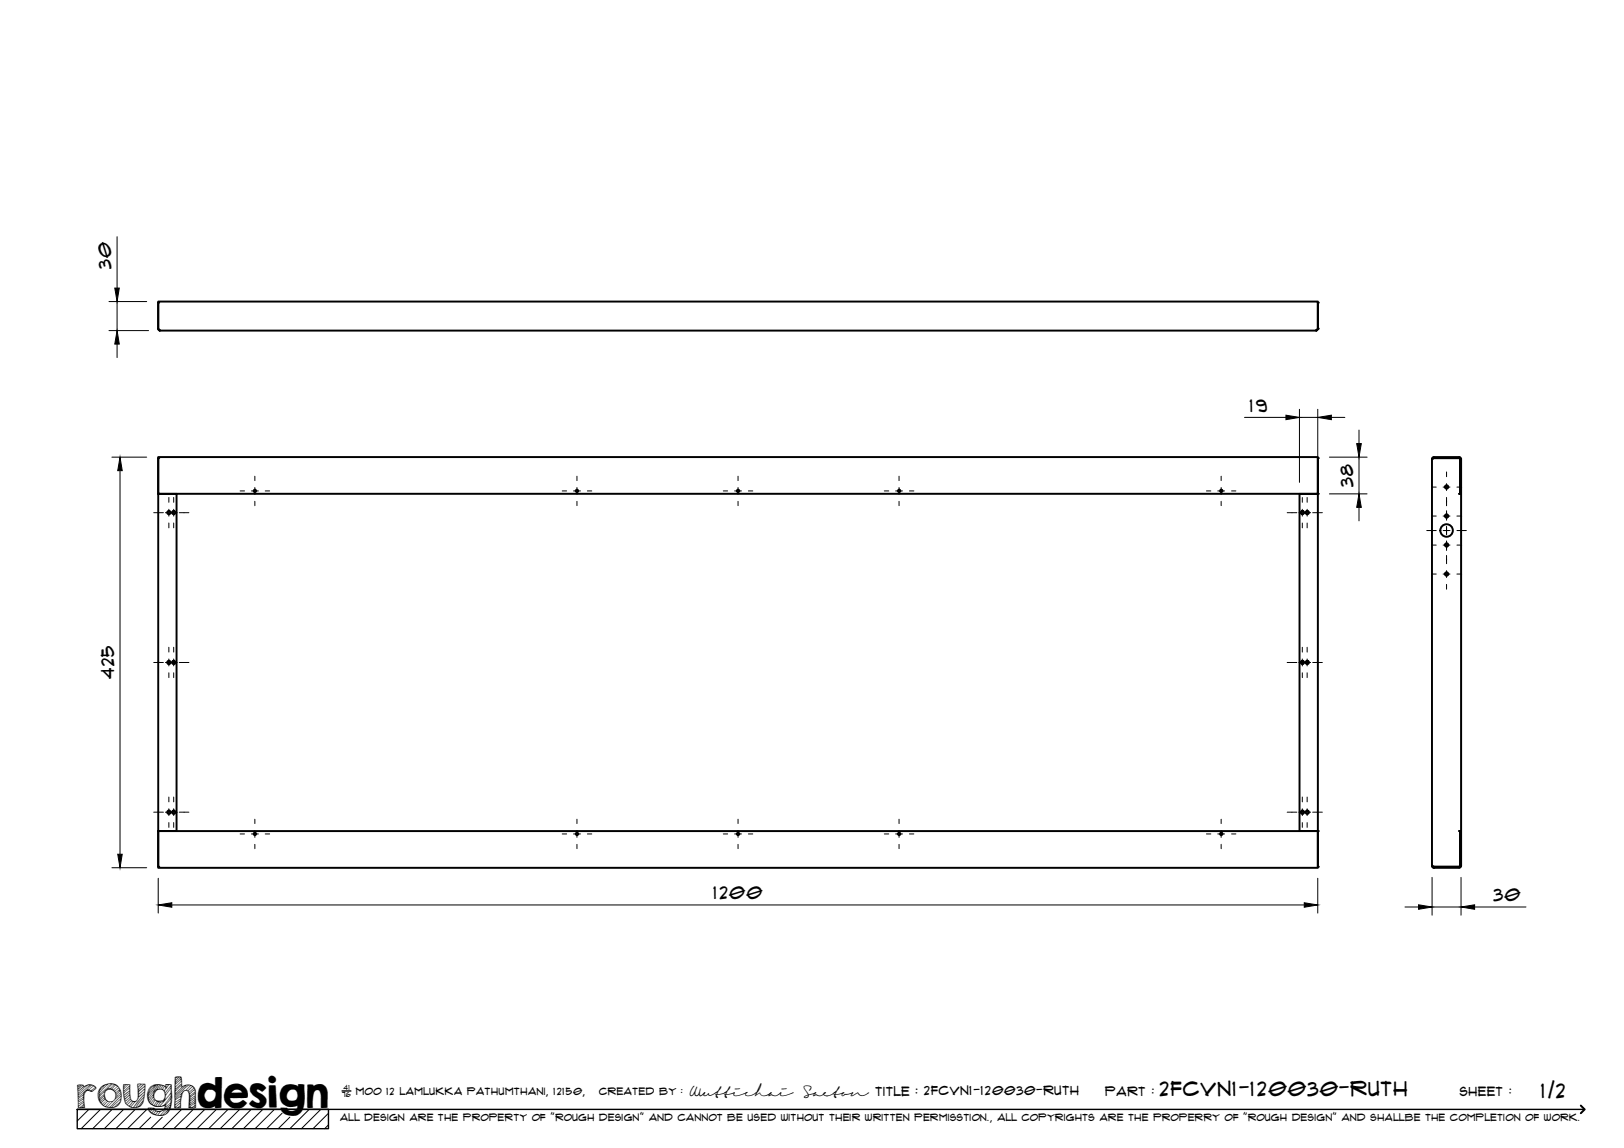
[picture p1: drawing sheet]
<svg xmlns="http://www.w3.org/2000/svg" width="420mm" height="297mm" viewBox="0 0 420 297" stroke-linecap="round" stroke-linejoin="round" font-family="sans-serif">
<!-- layer: Visible -->
<g fill="none" stroke="#000" stroke-width=".51">
<path d="M40.9 78.3v6.7M341 78.3v6.7M40.9 85v-7h300.1v7M40.9 85l.2 .4 .3 .1M40.9 85l.5 .5h299.1l.5-.5M341 85l-.2 .4-.4 .1M40.9 118.5v9.3M40.9 118.3h300.1v9.5h-300.1zM341 118.5v9.3M370.5 118.8l.5-.3h6.5l.2 .3v9h-.2h.5v87.2h-.5h.2v9l-.2 .3h-6.5l-.5-.2zM370.8 118.6l.2-.3-.4 .1-.1 .4M371 118.3h6.5l.4 .2 .1 9.3h-.2l-.1-9.2-6.7-.1"/>
<path d="M40.9 127.8h4.8v87.2h-4.8zM41.2 127.8h.1M336.2 127.8h4.8v87.2h-4.8zM340.7 127.8h.1M341 127.8h.1M40.9 215v9.3M40.9 215h300.1v9.5h-300.1zM40.9 215h.1M41.2 215h.1M340.7 215h.1M341 215v9.3M370.5 224l.1 .4 .4 .1"/>
<path d="M370.8 224.2l.2 .1M371 224.5h6.5M377.5 224.3h-6.5v.2M377.5 224.3l.3-.3v-9h.2v9l-.1 .3-.4 .2"/>
<circle cx="43.7" cy="132.6" r=".43"/>
<circle cx="44.9" cy="132.6" r=".43"/>
<circle cx="65.9" cy="127" r=".31"/>
<circle cx="149.3" cy="127" r=".31"/>
<circle cx="191" cy="127" r=".31"/>
<circle cx="232.6" cy="127" r=".31"/>
<circle cx="316" cy="127" r=".31"/>
<circle cx="337" cy="132.6" r=".43"/>
<circle cx="338.2" cy="132.6" r=".43"/>
<circle cx="374.3" cy="126" r=".43"/>
<circle cx="374.3" cy="133.5" r=".43"/>
<circle cx="374.3" cy="137.3" r="1.62"/>
<circle cx="374.3" cy="141" r=".43"/>
<circle cx="374.3" cy="148.5" r=".43"/>
<circle cx="43.7" cy="171.4" r=".43"/>
<circle cx="44.9" cy="171.4" r=".43"/>
<circle cx="337" cy="171.4" r=".43"/>
<circle cx="338.2" cy="171.4" r=".43"/>
<circle cx="43.7" cy="210.2" r=".43"/>
<circle cx="44.9" cy="210.2" r=".43"/>
<circle cx="65.9" cy="215.8" r=".31"/>
<circle cx="149.3" cy="215.8" r=".31"/>
<circle cx="191" cy="215.8" r=".31"/>
<circle cx="232.6" cy="215.8" r=".31"/>
<circle cx="316" cy="215.8" r=".31"/>
<circle cx="337" cy="210.2" r=".43"/>
<circle cx="338.2" cy="210.2" r=".43"/>
</g>
<g fill="#000">
<circle cx="40.9" cy="78.3" r=".25"/>
<circle cx="341" cy="78.3" r=".25"/>
<circle cx="341" cy="85" r=".25"/>
<circle cx="40.9" cy="118.5" r=".25"/>
<circle cx="341" cy="118.5" r=".25"/>
<circle cx="40.9" cy="127.8" r=".25"/>
<circle cx="341" cy="127.8" r=".25"/>
<circle cx="40.9" cy="215" r=".25"/>
<circle cx="341" cy="215" r=".25"/>
<circle cx="40.9" cy="224.3" r=".25"/>
<circle cx="341" cy="224.3" r=".25"/>
</g>
<!-- layer: TitleBlock -->
<path d="M20 287h65v5h-65zM20 287h390M88.5 282.3h2.3" fill="none" stroke="#000" stroke-width=".36"/>
<path d="M409 286.1l1 .9-1 1" fill="none" stroke="#000" stroke-width=".51"/>
<g fill="none" stroke="#000" stroke-width=".26">
<path d="M23 287l-3 3.1M26 287l-5 5M29 287l-5 5M32 287l-5 5M35 287l-5 5M38 287l-5 5M39 289.1l-3 2.9M42 289.1l-3 2.9M47 287l-5 5M50 287l-5 5M53 287l-5 5M56 287l-5 5"/>
<path d="M59 287l-5 5M62 287l-5 5M65 287l-5 5M68 287l-5 5M71 287l-5 5M73 288l-4 4M75 289.1l-3 2.9M80 287l-5 5M83 287l-5 5M85 288l-4 4M85 291l-1 1"/>
</g>
<!-- layer: Smart Centers -->
<g fill="none" stroke="#000" stroke-width=".26">
<path d="M39.8 132.7h2.5M42.8 132.7h3M43.7 128.7v1.3M43.7 131.8v1.7M43.7 135.3v1.3M44.9 128.7v1.3M44.9 131.8v1.7M44.9 135.3v1.3M46.4 132.7h2.5M62.1 127h1.2M65 127h1.8M65.9 123.2v1.2"/>
<path d="M65.9 126.1v1.8M65.9 129.7v1.1M68.6 127h1.2M145.5 127h1.1M148.4 127h1.8M149.3 123.2v1.2M149.3 126.1v1.8M149.3 129.7v1.1M152 127h1.1M187.1 127h1.2M190.1 127h1.7M190.9 123.2v1.2"/>
<path d="M190.9 126.1v1.8M190.9 129.7v1.1M193.6 127h1.2M228.8 127h1.1M231.7 127h1.8M232.6 123.2v1.2M232.6 126.1v1.8M232.6 129.7v1.1M235.3 127h1.1M312.1 127h1.2M315 127h1.8M315.9 123.2v1.2"/>
<path d="M315.9 126.1v1.8M315.9 129.7v1.1M318.6 127h1.1M333 132.7h2.5M336 132.7h3.1M336.9 128.7v1.3M336.9 131.8v1.7M336.9 135.3v1.3M338.2 128.7v1.3M338.2 131.8v1.7M338.2 135.3v1.3M339.6 132.7h2.5"/>
<path d="M369.1 137.3h2.5M370.3 126h1.3M370.3 133.5h1.3M373.4 137.3h1.7M373.4 126h1.7M373.4 133.5h1.7M374.2 122.1v1.2M374.2 125.1v1.8M374.2 128.7v2.2M374.2 132.2v2.4M374.2 136.2v2.2M374.2 140v2.4"/>
<path d="M376.9 137.3h2.5M376.9 126h1.3M376.9 133.5h1.3M370.3 141h1.3M370.3 148.5h1.3M373.4 141h1.7M373.4 148.5h1.7M374.2 143.7v2.1M374.2 147.6v1.8M374.2 151.2v1.2M376.9 141h1.3M376.9 148.5h1.3"/>
<path d="M39.8 171.4h2.5M42.8 171.4h3M43.7 167.5v1.2M43.7 170.5v1.8M43.7 174.1v1.2M44.9 167.5v1.2M44.9 170.5v1.8M44.9 174.1v1.2M46.4 171.4h2.5M333 171.4h2.5M336 171.4h3.1M336.9 167.5v1.2"/>
<path d="M336.9 170.5v1.8M336.9 174.1v1.2M338.2 167.5v1.2M338.2 170.5v1.8M338.2 174.1v1.2M339.6 171.4h2.5M39.8 210.1h2.5M42.8 210.1h3M43.7 206.2v1.3M43.7 209.3v1.7M43.7 212.8v1.3M44.9 206.2v1.3"/>
<path d="M44.9 209.3v1.7M44.9 212.8v1.3M46.4 210.1h2.5M62.1 215.8h1.2M65 215.8h1.8M65.9 212v1.1M65.9 214.9v1.8M65.9 218.5v1.1M68.6 215.8h1.2M145.5 215.8h1.1M148.4 215.8h1.8M149.3 212v1.1"/>
<path d="M149.3 214.9v1.8M149.3 218.5v1.1M152 215.8h1.1M187.1 215.8h1.2M190.1 215.8h1.7M190.9 212v1.1M190.9 214.9v1.8M190.9 218.5v1.1M193.6 215.8h1.2M228.8 215.8h1.1M231.7 215.8h1.8M232.6 212v1.1"/>
<path d="M232.6 214.9v1.8M232.6 218.5v1.1M235.3 215.8h1.1M312.1 215.8h1.2M315 215.8h1.8M315.9 212v1.1M315.9 214.9v1.8M315.9 218.5v1.1M318.6 215.8h1.1M333 210.1h2.5M336 210.1h3.1M336.9 206.2v1.3"/>
<path d="M336.9 209.3v1.7M336.9 212.8v1.3M338.2 206.2v1.3M338.2 209.3v1.7M338.2 212.8v1.3M339.6 210.1h2.5"/>
</g>
<!-- layer: FD_Dimensions -->
<g fill="none" stroke="#000" stroke-width=".26">
<path d="M28.2 78h9.8M30.3 61.2v13.3M30.3 78v7.5M28.2 85.5h10.2M30.3 89v3.5M29 118.3h9M322 108h10.7M336.2 105.9v18.9M336.2 108h4.7M340.9 105.9v18.9M343.9 118.3h9.8M344.4 108h3.5"/>
<path d="M351.6 111.3v3.5M351.6 118.3v9.5M31.1 121.8v99.2M343.9 127.8h9.8M351.6 131.3v3.5M29 224.5h9M40.9 227.3v8.9M44.4 234.2h293M340.9 227.3v8.9M363.5 234.7h3.5M370.5 227v9.8M370.5 234.7h7.5"/>
<path d="M378 227v9.8M381.5 234.7h13.3"/>
</g>
<path d="M29.7 74.5h1.2l-.6 3.5zM30.3 85.5l.6 3.5h-1.2zM332.7 107.4l3.5 .6-3.5 .6zM340.9 108l3.5-.6v1.2zM351 114.8h1.2l-.6 3.5zM31.1 118.3l.5 3.5h-1.1zM351.6 127.8l.6 3.5h-1.2zM30.5 221h1.1l-.5 3.5zM40.9 234.2l3.5-.6v1.1zM337.4 233.6l3.5 .6-3.5 .5zM367 234.1l3.5 .6-3.5 .6zM378 234.7l3.5-.6v1.2z" fill="#000" stroke="#000" stroke-width=".26"/>
<text font-size="9.7" x="19.9" y="286.8">roughdesign</text>
<g font-size="5.3">
<text x="300.1" y="283.6">2FCVN1-120030-Ruth</text>
<text x="398.7" y="284">1/2</text>
</g>
<g font-size="4.6">
<text x="28.8" y="69.6" transform="rotate(-90 28.8 69.6)">30</text>
<text x="323.4" y="106.5">19</text>
<text x="350.1" y="125.9" transform="rotate(-90 350.1 125.9)">38</text>
<text x="29.6" y="175.7" transform="rotate(-90 29.6 175.7)">425</text>
<text x="184.6" y="232.7">1200</text>
<text x="386.4" y="233.2">30</text>
</g>
<g font-size="3.4">
<text x="178.3" y="283.5">Wuttichai</text>
<text x="208.1" y="283.5">Saeton title : 2FCVN1-120030-Ruth</text>
</g>
<g font-size="3.3">
<text x="286" y="283.5">Part :</text>
<text x="377.7" y="283.5">sheet :</text>
</g>
<g font-size="2.7">
<text x="92.1" y="283.3">moo 12 Lamlukka pathumthani, 12150,</text>
<text x="155" y="283.3">created by :</text>
</g>
<text font-size="2.6" x="88" y="290.1">all design are the property of &quot;rough design&quot; and cannot be used without their written permisstion., all copyrights are the properry of &quot;rough design&quot; and shallbe the completion of work.</text>
<g font-size="1.9">
<text x="88.5" y="283.9">76</text>
<text x="88.9" y="282.1">41</text>
</g>
</svg>
